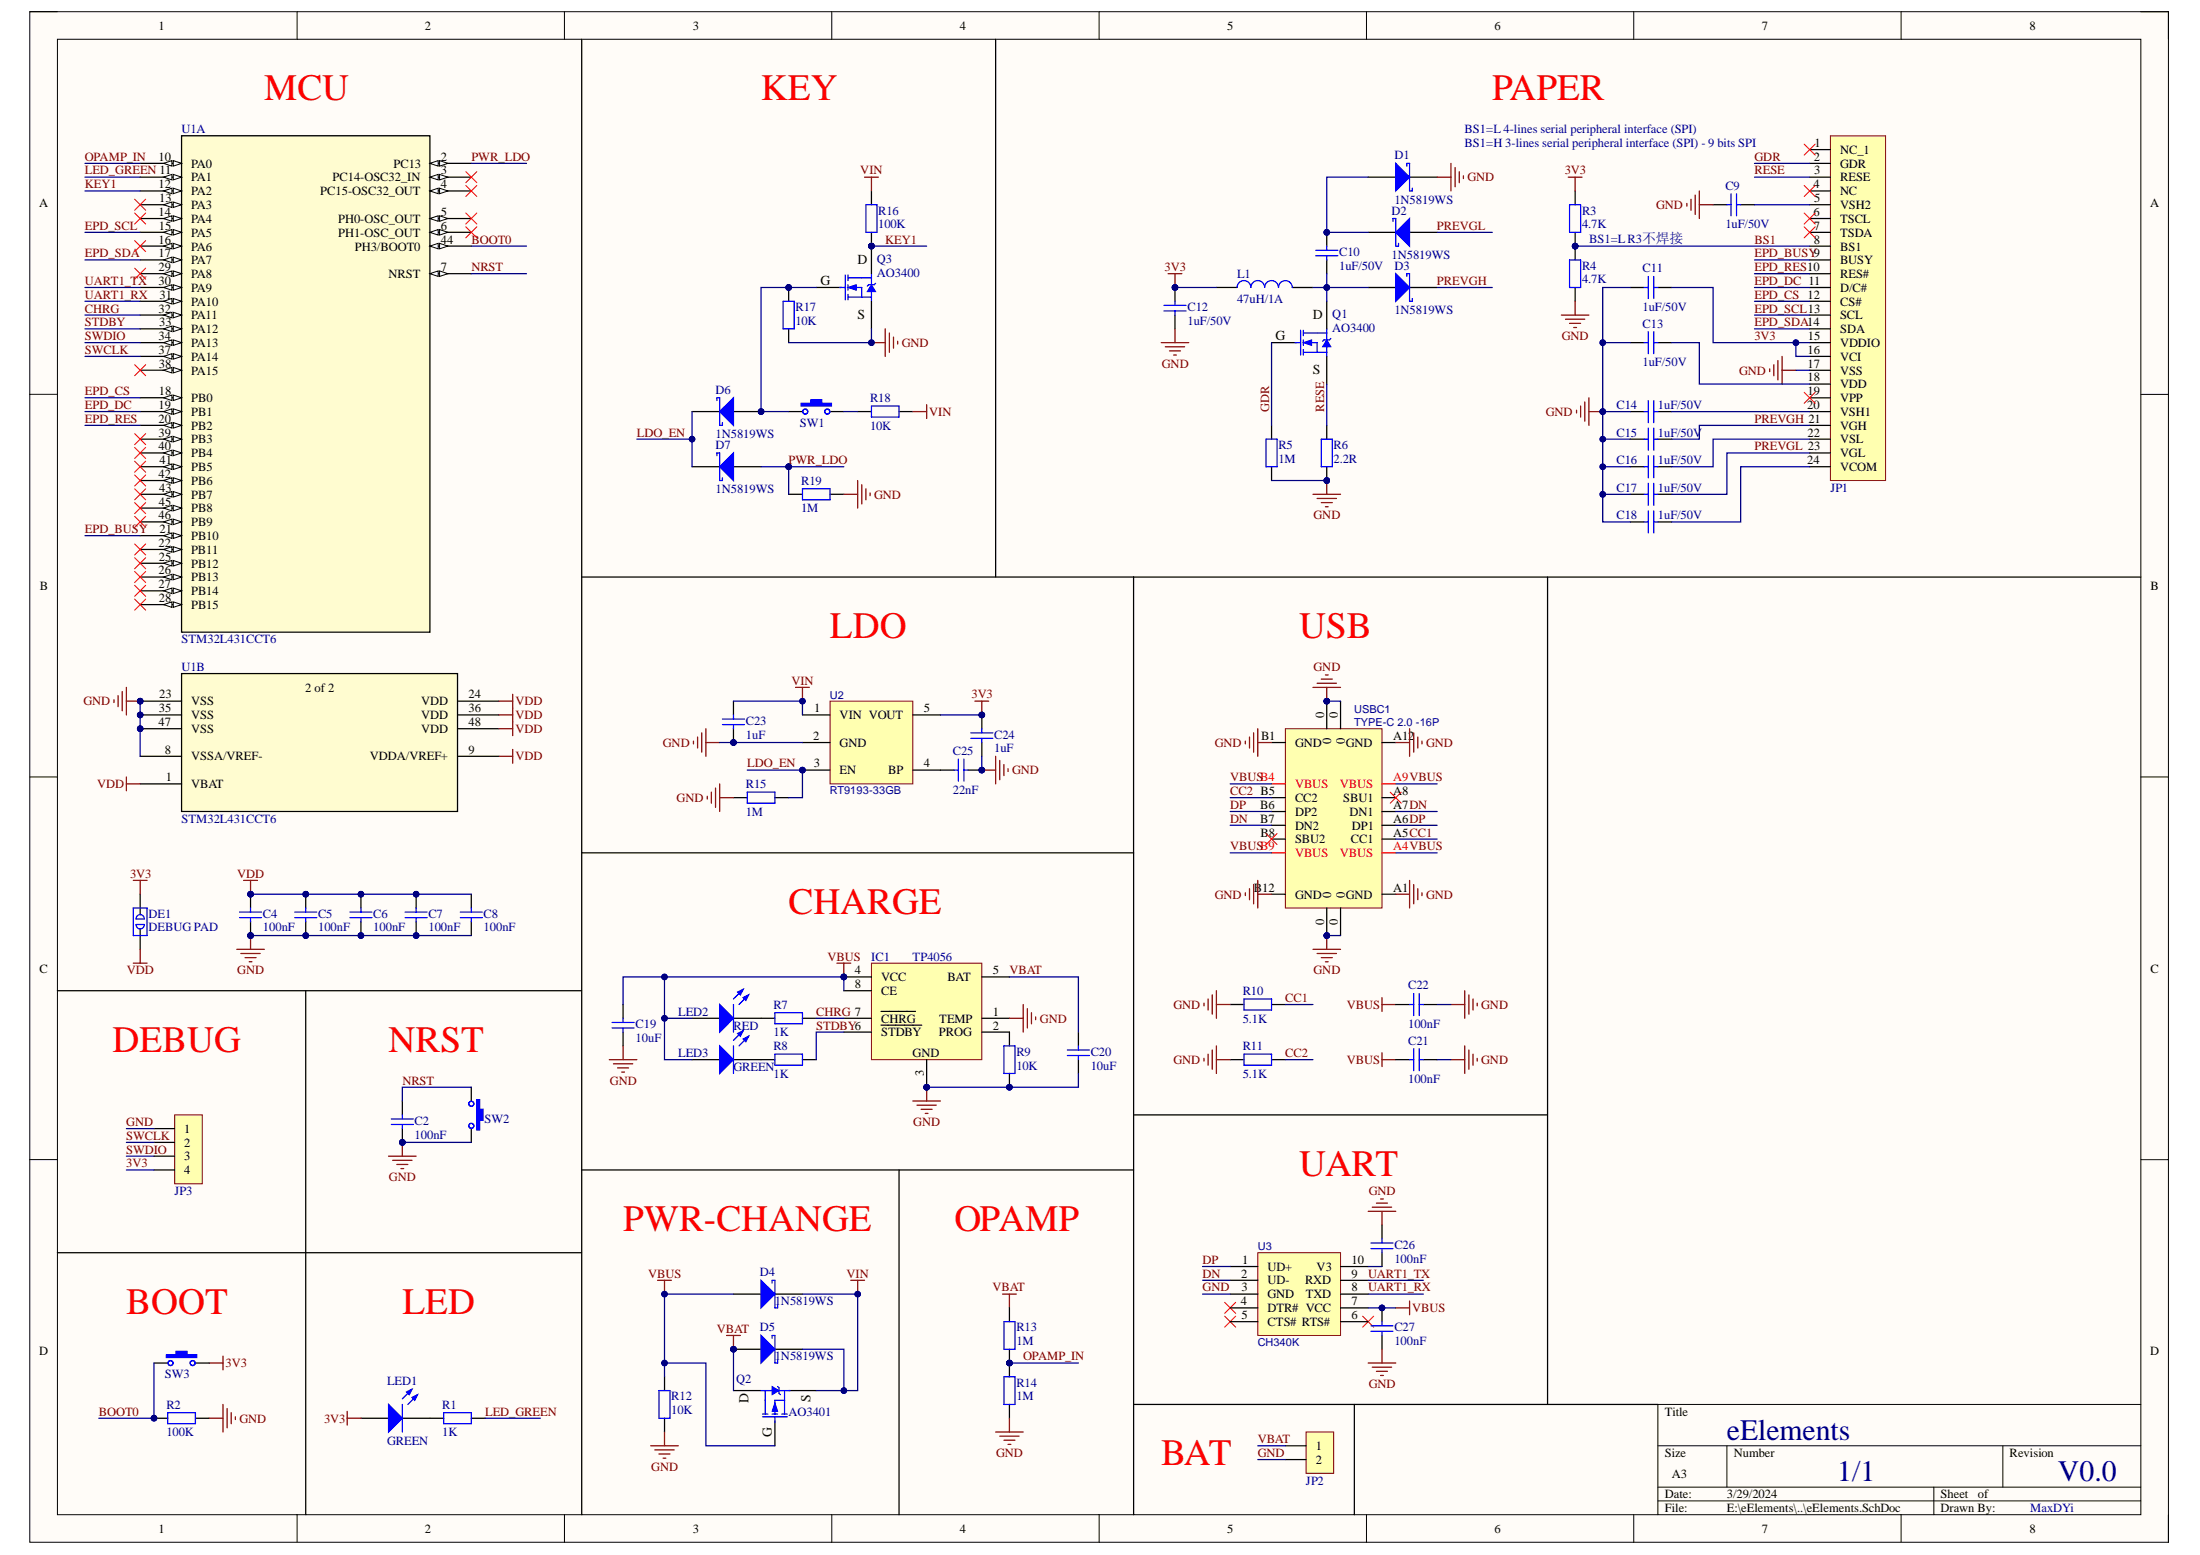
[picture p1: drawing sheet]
# Altium project eElements.PrjPcb
1 sheet, 70 parts. Net scope: global (net labels, ports and power ports of the same name join across sheets).
Board file: eElements.PcbDoc

## Sheet eElements.SchDoc
size A3; SheetNumber: 1; SheetTotal: 1

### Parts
C2  100nF  [C0402_M]
C4  100nF  [C0402_M]
C5  100nF  [C0402_M]
C6  100nF  [C0402_M]
C7  100nF  [C0402_M]
C8  100nF  [C0402_M]
C9  1uF/50V  [C0402_M]
C10  1uF/50V  [C0402_M]
C11  1uF/50V  [C0402_M]
C12  1uF/50V  [C0402_M]
C13  1uF/50V  [C0402_M]
C14  1uF/50V  [C0402_M]
C15  1uF/50V  [C0402_M]
C16  1uF/50V  [C0402_M]
C17  1uF/50V  [C0402_M]
C18  1uF/50V  [C0402_M]
C19  10uF  [C0402_M]
C20  10uF  [C0402_M]
C21  100nF  [C0402_M]
C22  100nF  [C0402_M]
C23  1uF  [C0402_M]
C24  1uF  [C0402_M]
C25  22nF  [C0402_M]
C26  100nF  [C0402_M]
C27  100nF  [C0402_M]
D1  1N5819WS  [SOD-323]
D2  1N5819WS  [SOD-323]
D3  1N5819WS  [SOD-323]
D4  1N5819WS  [SOD-323]
D5  1N5819WS  [SOD-323]
D6  1N5819WS  [SOD-323]
D7  1N5819WS  [SOD-323]
DE1  DEBUG PAD  [DEBUG_B]
IC1  TP4056  [SOIC-8_EP]
JP1  CON-24P  [FPC0.5-WT-24P-上接]  (value not drawn)
JP2  HDR-1X2  [MX1.25-W-2P]  (value not drawn)
JP3  HDR-1X4  [HDR1.27-LI-4P]  (value not drawn)
L1  47uH/1A  [SWPA4030]
LED1  GREEN  [LED0603_R]
LED2  RED  [LED0603_R]
LED3  GREEN  [LED0603_R]
Q1  AO3400  [SOT23-3N]
Q2  AO3401  [SOT23-3N]
Q3  AO3400  [SOT23-3N]
R1  1K  [R0402_M]
R2  100K  [R0402_M]
R3  4.7K  [R0402_M]
R4  4.7K  [R0402_M]
R5  1M  [R0402_M]
R6  2.2R  [R0603_M]
R7  1K  [R0402_M]
R8  1K  [R0402_M]
R9  10K  [R0402_M]
R10  5.1K  [R0402_M]
R11  5.1K  [R0402_M]
R12  10K  [R0402_M]
R13  1M  [R0402_M]
R14  1M  [R0402_M]
R15  1M  [R0402_M]
R16  100K  [R0402_M]
R17  10K  [R0402_M]
R18  10K  [R0402_M]
R19  1M  [R0402_M]
SW1  3x6x5  [SW 3*6*4.3-S-W]  (value not drawn)
SW2  3x6x5  [SW SMD-3*6*2.5]  (value not drawn)
SW3  3x6x5  [SW SMD-3*6*2.5]  (value not drawn)
U1  STM32L431CCT6  [LQFP48_M]  (parts A,B of 2)
U2  RT9193-33GB  [SOT-23-5]
U3  CH340K  [SOP10_M]
USBC1  TYPE-C 2.0 -16P  [USB-C-SMD_16P]

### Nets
3V3: C11.2 C12.2 C24.2 DE1.1 JP1.15(VDDIO) JP1.16(VCI) JP3.4 L1.1 LED1.1(A) R3.2 SW3.2 U2.5(VOUT)
GND: C2.1 C4.1 C5.1 C6.1 C7.1 C8.1 C9.1 C11.1 C12.1 C13.1 C14.1 C15.1 C16.1 C17.1 C18.1 C19.1 C20.1 C21.1 C22.1 C23.1 C24.1 C25.1 C26.2 C27.1 D1.2(K) IC1.1(TEMP) IC1.3(GND) JP1.17(VSS) JP2.2 JP3.1 Q3.2(S) R2.2 R4.1 R5.1 R6.1 R9.1 R10.2 R11.2 R12.2 R14.1 R15.2 R17.1 R19.1 SW2.2 U1.8(VSSA/VREF-) U1.23(VSS) U1.35(VSS) U1.47(VSS) U2.2(GND) U3.3(GND) USBC1.0 USBC1.A1(GND) USBC1.A12(GND) USBC1.B1(GND) USBC1.B12(GND)
VBAT: C20.2 D5.1(A) IC1.5(BAT) JP2.1 Q2.3(D) R13.2
VBUS: C19.2 C21.2 C22.2 C27.2 D4.1(A) IC1.4(VCC) IC1.8(CE) LED2.1(A) LED3.1(A) Q2.1(G) R12.1 U3.7(VCC) USBC1.A4(VBUS) USBC1.A9(VBUS) USBC1.B4(VBUS) USBC1.B9(VBUS)
VDD: C4.2 C5.2 C6.2 C7.2 C8.2 DE1.2 U1.1(VBAT) U1.9(VDDA/VREF+) U1.24(VDD) U1.36(VDD) U1.48(VDD)
VIN: C23.2 D4.2(K) D5.2(K) Q2.2(S) R16.2 R18.1 U2.1(VIN)
BOOT0: R2.1 SW3.1 U1.44(PH3/BOOT0)
BS1: JP1.8(BS1) R3.1 R4.2
CC1: R10.1 USBC1.A5(CC1)
CC2: R11.1 USBC1.B5(CC2)
CHRG: IC1.7(~{CHRG}) R7.1 U1.32(PA11)
DN: U3.2(UD-) USBC1.A7(DN1) USBC1.B7(DN2)
DP: U3.1(UD+) USBC1.A6(DP1) USBC1.B6(DP2)
EPD_BUSY: JP1.9(BUSY) U1.21(PB10)
EPD_CS: JP1.12(CS#) U1.18(PB0)
EPD_DC: JP1.11(D/C#) U1.19(PB1)
EPD_RES: JP1.10(RES#) U1.20(PB2)
EPD_SCL: JP1.13(SCL) U1.15(PA5)
EPD_SDA: JP1.14(SDA) U1.17(PA7)
GDR: JP1.2(GDR) Q1.1(G) R5.2
KEY1: Q3.3(D) R16.1 U1.12(PA2)
LDO_EN: D6.2(K) D7.2(K) R15.1 U2.3(EN)
LED_GREEN: R1.1 U1.11(PA1)
NRST: C2.2 SW2.1 U1.7(NRST)
OPAMP_IN: R13.1 R14.2 U1.10(PA0)
PREVGH: C15.2 D3.2(K) JP1.21(VGH)
PREVGL: C17.2 D2.1(A) JP1.23(VGL)
PWR_LDO: D7.1(A) R19.2 U1.2(PC13)
RESE: JP1.3(RESE) Q1.2(S) R6.2
STDBY: IC1.6(~{STDBY}) R8.1 U1.33(PA12)
SWCLK: JP3.2 U1.37(PA14)
SWDIO: JP3.3 U1.34(PA13)
UART1_RX: U1.31(PA10) U3.8(TXD)
UART1_TX: U1.30(PA9) U3.9(RXD)
NetC9_2: C9.2 JP1.5(VSH2)
NetC10_1: C10.1 D3.1(A) L1.2 Q1.3(D)
NetC10_2: C10.2 D1.1(A) D2.2(K)
NetC13_2: C13.2 JP1.18(VDD)
NetC14_2: C14.2 JP1.20(VSH1)
NetC16_2: C16.2 JP1.22(VSL)
NetC18_2: C18.2 JP1.24(VCOM)
NetC25_2: C25.2 U2.4(BP)
NetC26_1: C26.1 U3.10(V3)
NetD6_1: D6.1(A) Q3.1(G) R17.2 SW1.1
NetIC1_2: IC1.2(PROG) R9.2
NetLED1_2: LED1.2(K) R1.2
NetLED2_2: LED2.2(K) R7.2
NetLED3_2: LED3.2(K) R8.2
NetR18_2: R18.2 SW1.2

Not connected (* = marked no-connect by the designer): JP1 1(NC_1)* 4(NC)* 6(TSCL)* 7(TSDA)* 19(VPP)*; U1 3(PC14-OSC32_IN)* 4(PC15-OSC32_OUT)* 5(PH0-OSC_OUT)* 6(PH1-OSC_OUT)* 13(PA3)* 14(PA4)* 16(PA6)* 22(PB11)* 25(PB12)* 26(PB13)* 27(PB14)* 28(PB15)* 29(PA8)* 38(PA15)* 39(PB3)* 40(PB4)* 41(PB5)* 42(PB6)* 43(PB7)* 45(PB8)* 46(PB9)*; U3 4(DTR#)* 5(CTS#)* 6(RTS#)*; USBC1 A8(SBU1)* B8(SBU2)*

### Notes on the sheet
- MCU
- KEY
- PAPER
- BS1=L 4-lines serial peripheral interface (SPI)
- (near JP1) BS1=H 3-lines serial peripheral interface (SPI) - 9 bits SPI
- BS1=L R3不焊接
- 按下低电平
- LDO
- USB
- CHARGE
- DEBUG
- NRST
- UART
- PWR-CHANGE
- OPAMP
- (near SW3) BOOT
- LED
- BAT
- eElements
- 1/1
- V0.0
- MaxDYi
